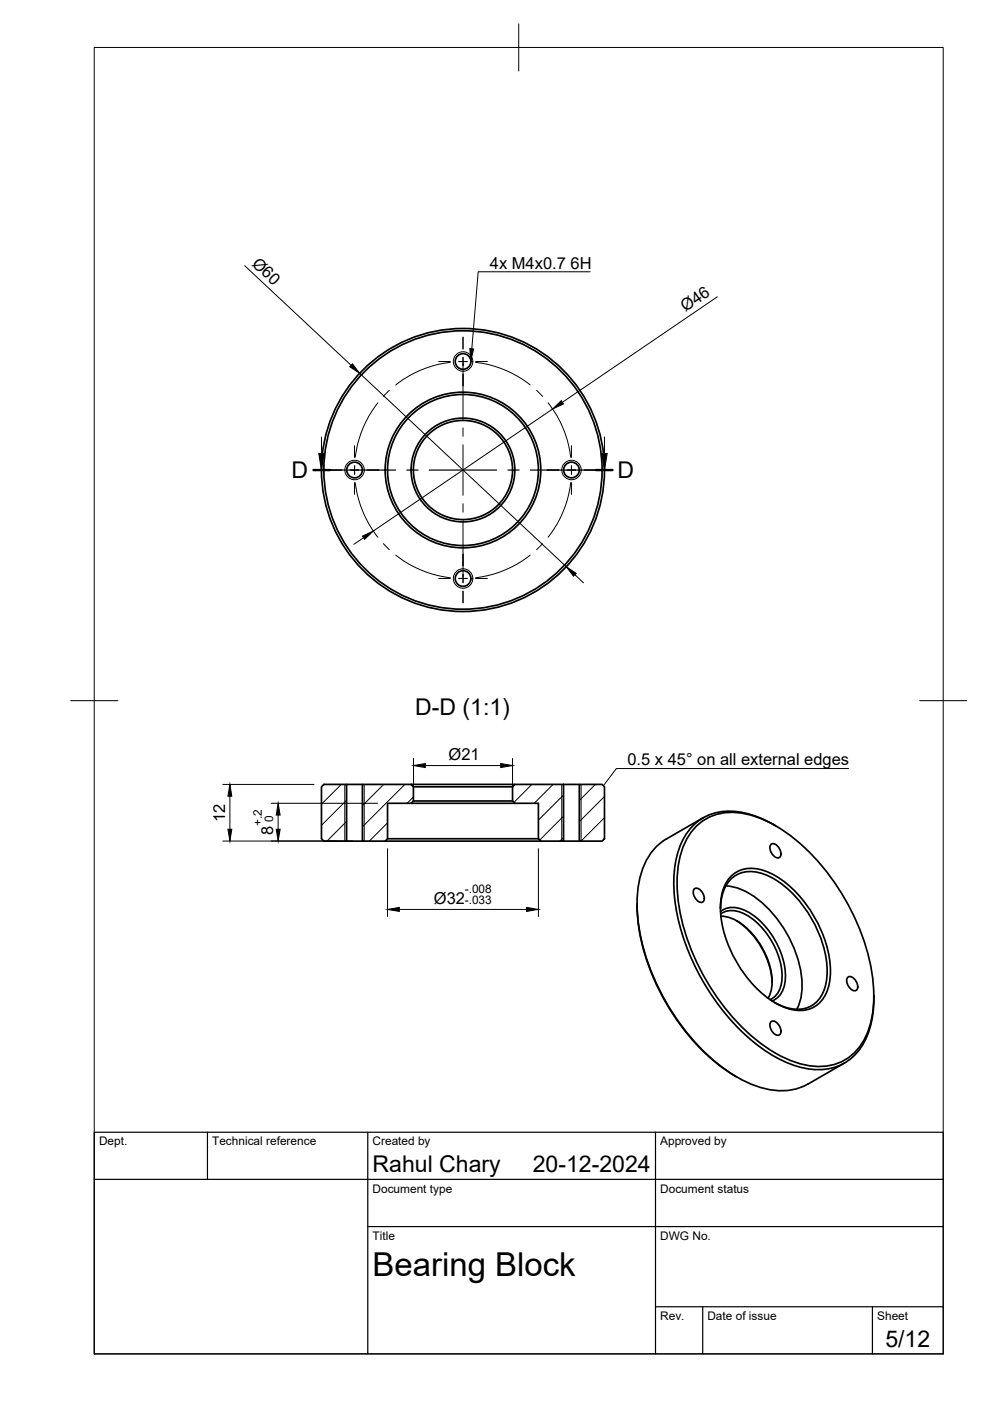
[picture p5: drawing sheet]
<svg xmlns="http://www.w3.org/2000/svg" width="210mm" height="297mm" viewBox="0 0 210 297" stroke-linecap="round" stroke-linejoin="round" font-family="sans-serif">
<!-- layer: Visible -->
<g fill="none" stroke="#000" stroke-width=".36">
<path d="M68.2 166.8l.5-.5h4.8v12h-4.8l-.5-.5zM73.5 178.3h3.3M73.5 166.3h3.3M76.8 166.3h10.4l.5 .5v3l-.5 .5h-5v7.5l-.5 .5h-4.9zM81.7 178.3h33M82.2 177.8h32M87.2 170.3h22M87.2 166.3h22M87.7 169.8h21M87.7 166.8h21M109.2 166.3h10.3v12h-4.8l-.5-.5v-7.5h-5l-.5-.5v-3zM119.5 178.3h3.3"/>
<path d="M119.5 166.3h3.3M122.8 166.3h4.9l.5 .5v11l-.5 .5h-4.9zM141.3 177.9a13.3 13.3 0 0 0-6 10.1 38.3 38.3 0 0 0 4.8 22.3 42.8 42.8 0 0 0 17.8 18.9 14.9 14.9 0 0 0 12.1 1.3l1.3-.6M148 174.9a11.5 11.5 0 0 1 11.1-2.1 33.1 33.1 0 0 1 15.8 11.6 47 47 0 0 1 10.3 24.9 18.3 18.3 0 0 1-3.4 13.2 10.8 10.8 0 0 1-10.5 3.4 28 28 0 0 1-14.6-8.8 47.6 47.6 0 0 1-13.1-28 18.3 18.3 0 0 1 3.4-13.2zM149.1 173.4l-7.8 4.5M163.5 179a1.43 1.43 0 0 1 1.9 1.1 1.27 1.27 0 0 1-.3 1.8 2.05 2.05 0 0 1-1.6-2.9zM164.5 175.1a18.1 18.1 0 0 0-12.2-2.9 11.4 11.4 0 0 0-8.8 9.2 32.6 32.6 0 0 0 2 19.1 47 47 0 0 0 18 23.1 17.8 17.8 0 0 0 12.8 2.9 11.2 11.2 0 0 0 8.1-8.2 22.3 22.3 0 0 0 .9-6.7M135.1 191.7v.4M135.1 192.1a44.5 44.5 0 0 0 9 25 39.7 39.7 0 0 0 11.8 11M147.2 188.5a1.43 1.43 0 0 1 1.9 1.1 1.27 1.27 0 0 1-.3 1.7 2.05 2.05 0 0 1-1.6-2.8zM152.8 192.7a8 8 0 0 1 3.4-7.2 7.3 7.3 0 0 1 6.6 .2 23.4 23.4 0 0 1 11 12.7 17 17 0 0 1 .9 11.5 6 6 0 0 1-7.9 3.7l-2.6-1.1M152.8 193.3a5.2 5.2 0 0 1 6 .2 16.9 16.9 0 0 1 7.7 14.4 4.9 4.9 0 0 1-2.8 4.3"/>
<path d="M152.8 193.8a4.9 4.9 0 0 1 5.5 .2 16.1 16.1 0 0 1 7.5 14 4.6 4.6 0 0 1-2.5 3.9M152.8 194.3a9.4 9.4 0 0 1 6.6 3.6 15.9 15.9 0 0 1 4.2 11.4l-.4 1.6-.3 .7M153.9 187.8a14 14 0 0 1 9.3 5.2 24.7 24.7 0 0 1 6.8 16.8 9.9 9.9 0 0 1-1.1 4.2M155.3 185.5a6.9 6.9 0 0 1 7.7-.5 24.6 24.6 0 0 1 11.7 13.7 17.2 17.2 0 0 1 .7 11.4 6.2 6.2 0 0 1-8.3 3.7 21.3 21.3 0 0 1-10.9-9.8 21.4 21.4 0 0 1-3.1-14.5 7.4 7.4 0 0 1 2.2-4zM156.2 195.2a17.3 17.3 0 0 1 7.5 13.1M163.5 216.6a1.43 1.43 0 0 1 1.9 1.1 1.27 1.27 0 0 1-.3 1.8 2.05 2.05 0 0 1-1.6-2.9zM179.7 207.2a1.43 1.43 0 0 1 1.9 1.1 1.27 1.27 0 0 1-.2 1.7 2.05 2.05 0 0 1-1.7-2.8zM185.3 211.2v.4M155.9 228.1l.3 .3M179 225.4l-7.7 4.5"/>
<circle cx="98.2" cy="76.6" r="1.66"/>
<circle cx="75.2" cy="99.6" r="1.66"/>
<circle cx="98.1" cy="99.6" r="29.5"/>
<circle cx="98.1" cy="99.6" r="16"/>
<circle cx="98.2" cy="99.6" r="10.5"/>
<circle cx="98.2" cy="99.6" r="11"/>
<circle cx="98.2" cy="99.7" r="16.5"/>
<circle cx="98.2" cy="99.7" r="30"/>
<circle cx="121.2" cy="99.6" r="1.66"/>
<circle cx="98.2" cy="122.7" r="1.66"/>
</g>
<!-- layer: Visible Narrow -->
<g fill="none" stroke="#000" stroke-width=".21">
<path d="M73.1 166.3v12M77.2 166.3v12M119.1 166.3v12M123.2 166.3v12"/>
<circle cx="98.2" cy="76.6" r="2.06"/>
<circle cx="75.2" cy="99.6" r="2.06"/>
<circle cx="121.2" cy="99.6" r="2.06"/>
<circle cx="98.2" cy="122.7" r="2.06"/>
</g>
<!-- layer: BORDER -->
<path d="M20 10.1h180v276.9h-180zM110 5.1v10M15 148.6h10M195 148.6h10" fill="none" stroke="#000" stroke-width=".21"/>
<!-- layer: TITLEBLOCK -->
<path d="M20 240.1h180v46.9h-180zM20 250h180M44 240.1v9.9M78 240.1v46.9M139 240.1v46.9M78 260.1h122M139 277.1h61M149 277.1v9.9M185 277.1v9.9" fill="none" stroke="#000" stroke-width=".25"/>
<!-- layer: Hatching -->
<g fill="none" stroke="#000" stroke-width=".21">
<path d="M72.3 166.3l-4.1 4.2M73.5 169.7l-5.3 5.3M73.5 174.1l-4.2 4.2M76.8 166.3h.1M81.3 166.3l-4.5 4.5M82.2 174.5l-3.9 3.8M85.8 166.3l-9 9M87.7 169l-1.4 1.3M112.8 166.3l-3.8 3.8M117.3 166.3l-4 4M119.5 168.6l-5.3 5.3M119.5 173l-5.1 5.1"/>
<path d="M119.5 177.6l-.8 .7M126.2 166.3l-3.4 3.4M128.2 168.9l-5.4 5.3M128.2 173.4l-5 4.9"/>
</g>
<!-- layer: Section Lines -->
<path d="M66.5 99.7h3.5M126.4 99.7h3.5" fill="none" stroke="#000" stroke-width=".51"/>
<path d="M70 99.7h13.9M86.3 99.7h2.3M91 99.7h14.3M107.7 99.7h2.4M112.5 99.7h13.9" fill="none" stroke="#000" stroke-width=".25"/>
<path d="M68.2 92.7v3.4M128.2 92.7v3.4" fill="none" stroke="#000" stroke-width=".21"/>
<path d="M67.6 96.1h1.1l-.5 3.6zM127.6 96.1h1.1l-.5 3.6z" fill="#000" stroke="#000" stroke-width=".21"/>
<!-- layer: FD_Dimensions -->
<g fill="none" stroke="#000" stroke-width=".21">
<path d="M51.9 56.3l22.5 21.2M76.3 79.1l43.8 41M152.1 62.9l-32.9 22.4M117.2 86.7l-38.1 25.9M77.1 114l-2.1 1.4M121.9 121.9l1.8 1.7M47.2 178.3h27.5M47.2 166.3h19.4M48.7 168.8v7M57.5 170.3h22.6M59 172.8v3M82.2 179.9v14.4"/>
<path d="M87.7 160.8v6.9M90.2 162.3h16M108.7 160.8v6.9M114.2 179.9v14.4M84.7 192.8h27"/>
</g>
<path d="M74.7 77.1l1.6 2-2.2-1.3zM117.2 86.7l1.8-1.8 .5 .7zM76.9 113.7l2.2-1.1-1.8 1.7zM120.1 120.1l2.1 1.5-.6 .6zM48.7 166.3l.4 2.5h-.8zM48.3 175.8h.8l-.4 2.5zM59 170.3l.4 2.5h-.8zM58.6 175.8h.8l-.4 2.5zM87.7 162.3l2.5-.4v.8zM106.2 161.9l2.5 .4-2.5 .4zM82.2 192.8l2.5-.4v.8zM111.7 192.4l2.5 .4-2.5 .4z" fill="#000" stroke="#000" stroke-width=".21"/>
<!-- layer: Smart Centers -->
<g fill="none" stroke="#000" stroke-width=".21">
<path d="M93 76.7h2.5M95.5 76.8a22.6 22.6 0 0 0-11.6 4.8M97.3 76.7h1.8zM98.2 71.5v2.5M98.2 75.8v13.1M100.8 76.8a22.6 22.6 0 0 1 11.6 4.8M100.8 76.7h2.5M70 99.7h2.5M74.3 99.7h1.8M75.2 94.5v2.5M75.2 98.8v1.7M77.9 99.7h2.4"/>
<path d="M80.1 85.4a22.9 22.9 0 0 0-4.8 11.6M82.5 82.8l-1.2 1.2M98.2 90.7v1.8M98.2 94.3v10.7M113.8 82.8l1.2 1.2M116 99.7h2.5M116.2 85.4a23.1 23.1 0 0 1 4.8 11.6M120.3 99.7h1.7M121.2 94.5v2.5M121.2 98.8v1.7zM123.8 99.7h2.5M75.2 102.3v2.5"/>
<path d="M75.3 102.3a23.1 23.1 0 0 0 4.8 11.6M81.3 115.3l1.2 1.2M83.9 117.7a23.1 23.1 0 0 0 11.6 4.8M98.2 106.8v1.8M98.2 110.4v13.2M112.4 117.7a23.1 23.1 0 0 1-11.6 4.8M115 115.3l-1.2 1.2M121 102.3a23.1 23.1 0 0 1-4.8 11.6M121.2 102.3v2.5M93 122.6h2.5M97.3 122.6h1.8zM98.2 125.3v2.5"/>
<path d="M100.8 122.6h2.5"/>
</g>
<!-- layer: Hole Notes -->
<path d="M99.6 73.9l.8 .1-.6 2.4z" fill="#000" stroke="#000" stroke-width=".21"/>
<path d="M125.1 57.6h-23.7l-1.4 16.4" fill="none" stroke="#000" stroke-width=".21"/>
<!-- layer: Leaders -->
<path d="M179.9 162.9h-49.2l-2.8 3.7" fill="none" stroke="#000" stroke-width=".21"/>
<text font-size="7" x="79" y="270.6">Bearing Block</text>
<g font-size="4.9">
<text x="61.8" y="101.4">D</text>
<text x="130.9" y="101.4">D</text>
<text x="88" y="151.5">D-D (1:1)</text>
<text x="79" y="248.5">Rahul Chary</text>
<text x="113" y="248.5">20-12-2024</text>
<text x="187.7" y="285.7">5/12</text>
</g>
<g font-size="3.5">
<text x="53.3" y="56.1" transform="rotate(43 53.3 56.1)">Ø60</text>
<text x="103.9" y="57.1">4x M4x0.7</text>
<text x="121" y="57.1">6H</text>
<text x="145.3" y="66.2" transform="rotate(-34 145.3 66.2)">Ø46</text>
<text x="95.1" y="161.2">Ø21</text>
<text x="133" y="162.2">0.5 x 45° on all external edges</text>
<text x="47.8" y="174.4" transform="rotate(-90 47.8 174.4)">12</text>
<text x="57.9" y="177" transform="rotate(-90 57.9 177)">8</text>
<text x="92" y="191.7">Ø32</text>
</g>
<g font-size="2.5">
<text x="55.5" y="175.2" transform="rotate(-90 55.5 175.2)">+.2</text>
<text x="57.9" y="174.4" transform="rotate(-90 57.9 174.4)">0</text>
<text x="98.6" y="189.3">-.008</text>
<text x="98.6" y="191.7">-.033</text>
<text x="21" y="242.9">Dept.</text>
<text x="45" y="242.9">Technical reference</text>
<text x="79" y="242.9">Created by</text>
<text x="140" y="242.9">Approved by</text>
<text x="79" y="252.8">Document type</text>
<text x="140" y="252.8">Document status</text>
<text x="79" y="262.9">Title</text>
<text x="140" y="262.9">DWG No.</text>
<text x="140" y="279.9">Rev.</text>
<text x="150" y="279.9">Date of issue</text>
<text x="186" y="279.9">Sheet</text>
</g>
</svg>
